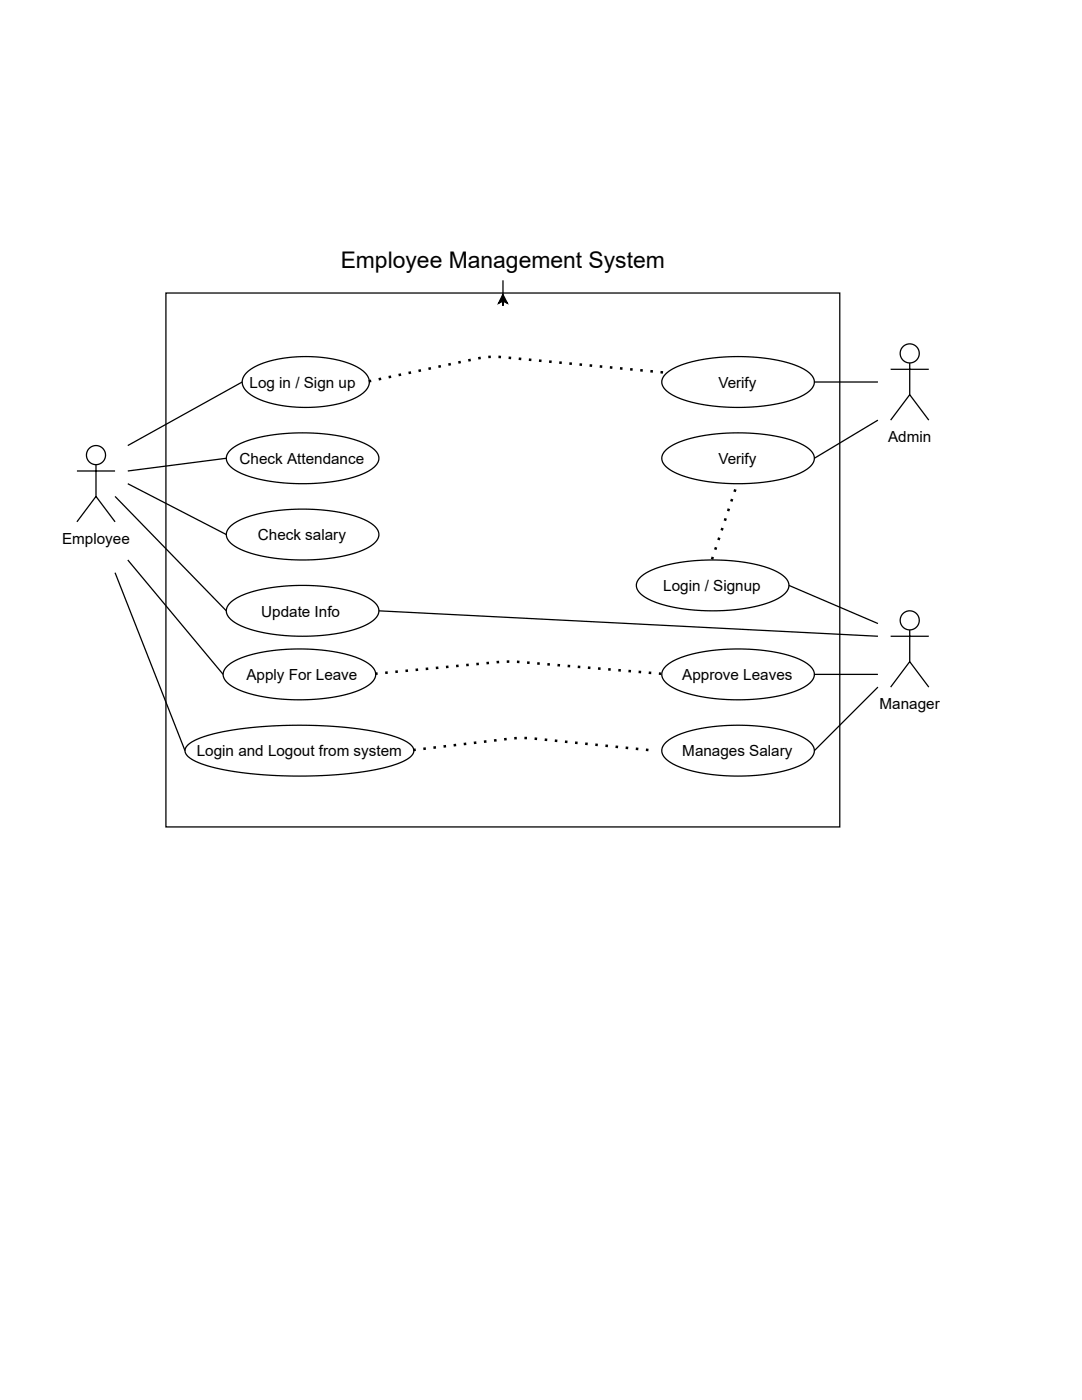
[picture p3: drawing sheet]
<svg xmlns="http://www.w3.org/2000/svg" width="216mm" height="279mm" viewBox="0 0 216 279" stroke-linecap="round" stroke-linejoin="round" font-family="sans-serif">
<path d="M33.1 58.5h134.5v106.5h-134.5z" fill="none" stroke="#000" stroke-width=".25"/>
<path d="M37.5 148.7a18.6 18.6 0 0 1 8.5-2.9l6.7-.8 7.5-.3 7.4 .4 6.6 .8a17.8 17.8 0 0 1 7.8 2.8 1.52 1.52 0 0 1-.4 2.6 26.1 26.1 0 0 1-10.3 2.9l-6.2 .5-7.1 .2-6.6-.4-6.1-.8a17.8 17.8 0 0 1-7.8-2.7 1.41 1.41 0 0 1 0-2.3z" fill="#fff"/>
<path d="M37.5 148.7a18.6 18.6 0 0 1 8.5-2.9l6.7-.8 7.5-.3 7.4 .4 6.6 .8a17.8 17.8 0 0 1 7.8 2.8 1.52 1.52 0 0 1-.4 2.6 26.1 26.1 0 0 1-10.3 2.9l-6.2 .5-7.1 .2-6.6-.4-6.1-.8a17.8 17.8 0 0 1-7.8-2.7 1.41 1.41 0 0 1 0-2.3z" fill="none" stroke="#000" stroke-width=".25"/>
<path d="M132.9 148.2a16.9 16.9 0 0 1 8.5-3.1l3.6-.3h3.8l3.6 .2 3.3 .6a11.5 11.5 0 0 1 6.4 3.1 2.21 2.21 0 0 1-1 3.2 23.5 23.5 0 0 1-11.2 2.9h-6l-5.1-.8a11.5 11.5 0 0 1-6.4-3 1.99 1.99 0 0 1 .5-2.8z" fill="#fff"/>
<path d="M132.9 148.2a16.9 16.9 0 0 1 8.5-3.1l3.6-.3h3.8l3.6 .2 3.3 .6a11.5 11.5 0 0 1 6.4 3.1 2.21 2.21 0 0 1-1 3.2 23.5 23.5 0 0 1-11.2 2.9h-6l-5.1-.8a11.5 11.5 0 0 1-6.4-3 1.99 1.99 0 0 1 .5-2.8z" fill="none" stroke="#000" stroke-width=".25"/>
<path d="M132.9 133a16.9 16.9 0 0 1 8.5-3.1l3.6-.3 3.8-.1 3.6 .3 3.3 .6a11.5 11.5 0 0 1 6.4 3 2.21 2.21 0 0 1-1 3.3 23.5 23.5 0 0 1-11.2 2.9l-6-.1-5.1-.7a11.5 11.5 0 0 1-6.4-3.1 1.99 1.99 0 0 1 .5-2.7z" fill="#fff"/>
<path d="M132.9 133a16.9 16.9 0 0 1 8.5-3.1l3.6-.3 3.8-.1 3.6 .3 3.3 .6a11.5 11.5 0 0 1 6.4 3 2.21 2.21 0 0 1-1 3.3 23.5 23.5 0 0 1-11.2 2.9l-6-.1-5.1-.7a11.5 11.5 0 0 1-6.4-3.1 1.99 1.99 0 0 1 .5-2.7z" fill="none" stroke="#000" stroke-width=".25"/>
<path d="M127.8 115.2a16.9 16.9 0 0 1 8.6-3.1l3.6-.3h3.7l3.6 .3 3.4 .5a11.5 11.5 0 0 1 6.3 3.1 2.21 2.21 0 0 1-.9 3.2 23.5 23.5 0 0 1-11.3 2.9h-5.9l-5.2-.8a11.5 11.5 0 0 1-6.3-3 1.99 1.99 0 0 1 .4-2.8z" fill="#fff"/>
<path d="M127.8 115.2a16.9 16.9 0 0 1 8.6-3.1l3.6-.3h3.7l3.6 .3 3.4 .5a11.5 11.5 0 0 1 6.3 3.1 2.21 2.21 0 0 1-.9 3.2 23.5 23.5 0 0 1-11.3 2.9h-5.9l-5.2-.8a11.5 11.5 0 0 1-6.3-3 1.99 1.99 0 0 1 .4-2.8z" fill="none" stroke="#000" stroke-width=".25"/>
<path d="M132.9 89.8a16.9 16.9 0 0 1 8.5-3l3.6-.4h3.8l3.6 .3 3.3 .5a11.5 11.5 0 0 1 6.4 3.1 2.21 2.21 0 0 1-1 3.3 23.5 23.5 0 0 1-11.2 2.9l-6-.1-5.1-.7a11.5 11.5 0 0 1-6.4-3.1 1.99 1.99 0 0 1 .5-2.8z" fill="#fff"/>
<path d="M132.9 89.8a16.9 16.9 0 0 1 8.5-3l3.6-.4h3.8l3.6 .3 3.3 .5a11.5 11.5 0 0 1 6.4 3.1 2.21 2.21 0 0 1-1 3.3 23.5 23.5 0 0 1-11.2 2.9l-6-.1-5.1-.7a11.5 11.5 0 0 1-6.4-3.1 1.99 1.99 0 0 1 .5-2.8z" fill="none" stroke="#000" stroke-width=".25"/>
<path d="M132.9 74.6a16.9 16.9 0 0 1 8.5-3.1l3.6-.3h3.8l3.6 .3 3.3 .5a11.5 11.5 0 0 1 6.4 3.1 2.21 2.21 0 0 1-1 3.2 23.5 23.5 0 0 1-11.2 2.9h-6l-5.1-.7a11.5 11.5 0 0 1-6.4-3.1 1.99 1.99 0 0 1 .5-2.8z" fill="#fff"/>
<path d="M132.9 74.6a16.9 16.9 0 0 1 8.5-3.1l3.6-.3h3.8l3.6 .3 3.3 .5a11.5 11.5 0 0 1 6.4 3.1 2.21 2.21 0 0 1-1 3.2 23.5 23.5 0 0 1-11.2 2.9h-6l-5.1-.7a11.5 11.5 0 0 1-6.4-3.1 1.99 1.99 0 0 1 .5-2.8z" fill="none" stroke="#000" stroke-width=".25"/>
<path d="M45.3 133a16.9 16.9 0 0 1 8.6-3.1l3.6-.3 3.7-.1 3.7 .3 3.3 .6a11.5 11.5 0 0 1 6.4 3 2.21 2.21 0 0 1-1 3.3 23.5 23.5 0 0 1-11.3 2.9l-5.9-.1-5.1-.7a11.5 11.5 0 0 1-6.4-3.1 1.99 1.99 0 0 1 .4-2.7z" fill="#fff"/>
<path d="M45.3 133a16.9 16.9 0 0 1 8.6-3.1l3.6-.3 3.7-.1 3.7 .3 3.3 .6a11.5 11.5 0 0 1 6.4 3 2.21 2.21 0 0 1-1 3.3 23.5 23.5 0 0 1-11.3 2.9l-5.9-.1-5.1-.7a11.5 11.5 0 0 1-6.4-3.1 1.99 1.99 0 0 1 .4-2.7z" fill="none" stroke="#000" stroke-width=".25"/>
<path d="M46 120.3a16.9 16.9 0 0 1 8.6-3.1l3.5-.3h3.8l3.6 .2 3.3 .6a11.5 11.5 0 0 1 6.4 3.1 2.21 2.21 0 0 1-1 3.2 23.5 23.5 0 0 1-11.2 2.9h-6l-5.1-.8a11.5 11.5 0 0 1-6.3-3 1.99 1.99 0 0 1 .4-2.8z" fill="#fff"/>
<path d="M46 120.3a16.9 16.9 0 0 1 8.6-3.1l3.5-.3h3.8l3.6 .2 3.3 .6a11.5 11.5 0 0 1 6.4 3.1 2.21 2.21 0 0 1-1 3.2 23.5 23.5 0 0 1-11.2 2.9h-6l-5.1-.8a11.5 11.5 0 0 1-6.3-3 1.99 1.99 0 0 1 .4-2.8z" fill="none" stroke="#000" stroke-width=".25"/>
<path d="M46 105.1a16.9 16.9 0 0 1 8.6-3.1l3.5-.3 3.8-.1 3.6 .3 3.3 .6a11.5 11.5 0 0 1 6.4 3 2.21 2.21 0 0 1-1 3.3 23.5 23.5 0 0 1-11.2 2.9l-6-.1-5.1-.7a11.5 11.5 0 0 1-6.3-3.1 1.99 1.99 0 0 1 .4-2.7z" fill="#fff"/>
<path d="M46 105.1a16.9 16.9 0 0 1 8.6-3.1l3.5-.3 3.8-.1 3.6 .3 3.3 .6a11.5 11.5 0 0 1 6.4 3 2.21 2.21 0 0 1-1 3.3 23.5 23.5 0 0 1-11.2 2.9l-6-.1-5.1-.7a11.5 11.5 0 0 1-6.3-3.1 1.99 1.99 0 0 1 .4-2.7z" fill="none" stroke="#000" stroke-width=".25"/>
<path d="M46 89.8a16.9 16.9 0 0 1 8.6-3l3.5-.4h3.8l3.6 .3 3.3 .5a11.5 11.5 0 0 1 6.4 3.1 2.21 2.21 0 0 1-1 3.3 23.5 23.5 0 0 1-11.2 2.9l-6-.1-5.1-.7a11.5 11.5 0 0 1-6.3-3.1 1.99 1.99 0 0 1 .4-2.8z" fill="#fff"/>
<path d="M46 89.8a16.9 16.9 0 0 1 8.6-3l3.5-.4h3.8l3.6 .3 3.3 .5a11.5 11.5 0 0 1 6.4 3.1 2.21 2.21 0 0 1-1 3.3 23.5 23.5 0 0 1-11.2 2.9l-6-.1-5.1-.7a11.5 11.5 0 0 1-6.3-3.1 1.99 1.99 0 0 1 .4-2.8z" fill="none" stroke="#000" stroke-width=".25"/>
<path d="M49.3 74.3a15.9 15.9 0 0 1 8.6-3l4.4-.1 4.4 .5a10.9 10.9 0 0 1 6.6 3.2 2.56 2.56 0 0 1-1.1 3.7 20.4 20.4 0 0 1-10.9 2.7l-3.1-.1-2.9-.4a10.9 10.9 0 0 1-6.5-3.2 2.37 2.37 0 0 1 .5-3.3z" fill="#fff"/>
<path d="M49.3 74.3a15.9 15.9 0 0 1 8.6-3l4.4-.1 4.4 .5a10.9 10.9 0 0 1 6.6 3.2 2.56 2.56 0 0 1-1.1 3.7 20.4 20.4 0 0 1-10.9 2.7l-3.1-.1-2.9-.4a10.9 10.9 0 0 1-6.5-3.2 2.37 2.37 0 0 1 .5-3.3z" fill="none" stroke="#000" stroke-width=".25"/>
<circle cx="19.2" cy="90.8" r="1.9" fill="#fff"/>
<g fill="none" stroke="#000" stroke-width=".25">
<path d="M15.3 94h7.7M19.2 92.7v6.4M19.2 99.1l-3.9 5M19.2 99.1l3.8 5"/>
<circle cx="19.2" cy="90.8" r="1.9"/>
</g>
<circle cx="181.5" cy="70.5" r="1.9" fill="#fff"/>
<g fill="none" stroke="#000" stroke-width=".25">
<path d="M177.7 73.7h7.6M181.5 72.4v6.4M181.5 78.8l-3.8 5M181.5 78.8l3.8 5"/>
<circle cx="181.5" cy="70.5" r="1.9"/>
</g>
<circle cx="181.5" cy="123.8" r="1.9" fill="#fff"/>
<g fill="none" stroke="#000" stroke-width=".25">
<path d="M100.3 58.8l.9 1.7-.8-.4-.9 .4zM100.4 55.9v5.1v-.9M48.3 76.2l-22.8 12.7M162.5 76.2h12.7M23 99.1l22.2 22.8M25.5 96.5l19.7 10.2M45.2 91.5l-19.7 2.5M175.2 83.8l-12.7 7.7M23 114.3l13.9 35.5M25.5 111.8l19 22.8M157.4 116.8l17.8 7.6M75.6 121.9l99.6 5.1"/>
<path d="M162.5 134.6h12.7M175.2 137.1l-12.7 12.7M177.7 127h7.6M181.5 125.7v6.4M181.5 132.1l-3.8 5M181.5 132.1l3.8 5"/>
<circle cx="181.5" cy="123.8" r="1.9"/>
</g>
<g fill="#000">
<path d="M100.3 58.8l.9 1.7-.8-.4-.9 .4z"/>
<path d="M73.5 75.9l.5-.1 .1 .5-.5 .1zM75.5 75.4l.5-.1 .1 .5-.5 .1zM77.5 75l.5-.1 .1 .5-.5 .1zM79.5 74.6l.5-.1 .1 .5-.5 .1zM81.5 74.2l.5-.1 .1 .5-.5 .1zM83.5 73.8l.4-.1 .2 .5-.5 .1zM85.4 73.4l.5-.2 .1 .5-.5 .1zM87.4 72.9l.5-.1 .1 .5-.5 .1zM89.4 72.5l.5-.1 .1 .5-.5 .1zM91.4 72.1l.5-.1 .1 .5-.5 .1zM93.4 71.7l.5-.1 .1 .5-.5 .1zM95.4 71.3l.5-.1 .1 .5-.5 .1zM97.4 71h.5v.5h-.4zM99.5 71h.5l-.1 .5h-.5zM101.5 71.1l.5 .1v.5l-.5-.1zM103.5 71.3l.5 .1v.5l-.5-.1zM105.6 71.5l.5 .1-.1 .5-.5-.1zM107.6 71.7l.5 .1-.1 .5-.5-.1zM109.6 71.9l.5 .1-.1 .5-.5-.1zM111.6 72.1l.5 .1v.5l-.5-.1zM113.6 72.3h.5v.5h-.5zM115.7 72.5h.5l-.1 .5h-.5zM117.7 72.7h.5l-.1 .5h-.5zM119.7 72.9h.5v.5h-.6zM121.7 73.1h.5v.5h-.5zM123.7 73.3h.5v.5h-.5zM125.8 73.4l.5 .1-.1 .5h-.5zM127.8 73.6l.5 .1-.1 .5-.5-.1zM129.8 73.8l.5 .1v.5l-.6-.1zM131.8 74l.5 .1v.5l-.5-.1z"/>
<path d="M142 111.1l.5 .1-.2 .5-.5-.2zM142.6 109.1l.5 .2-.1 .5-.5-.2zM143.3 107.2l.5 .2-.2 .5-.5-.2zM143.9 105.3l.5 .2-.2 .4-.4-.1zM144.6 103.4l.4 .1-.1 .5-.5-.2zM145.2 101.4l.5 .2-.2 .5-.5-.2zM145.8 99.5l.5 .2-.1 .5-.5-.2zM146.5 97.6l.5 .1-.2 .5-.5-.1z"/>
<path d="M74.8 134.2h.5l.1 .5h-.5zM76.8 134h.5l.1 .5h-.5zM78.9 133.8h.5v.5h-.5zM80.9 133.6h.5v.5h-.5zM82.9 133.4h.5l.1 .5h-.6zM84.9 133.2h.5l.1 .5-.5 .1zM86.9 133.1l.5-.1 .1 .5-.5 .1zM89 132.9l.5-.1v.5l-.5 .1zM91 132.7l.5-.1v.5l-.5 .1zM93 132.5l.5-.1 .1 .5-.5 .1zM95 132.3l.5-.1 .1 .5-.5 .1zM97 132.1l.5-.1 .1 .6h-.5zM99.1 131.9h.5v.5h-.5zM101.1 131.8h.5v.5h-.5zM103.2 131.8l.5 .1-.1 .5-.5-.1zM105.2 132h.5v.5h-.5zM107.2 132.1l.5 .1v.5h-.5zM109.2 132.3l.5 .1v.5l-.5-.1zM111.3 132.5h.5l-.1 .5h-.5zM113.3 132.7h.5l-.1 .5h-.5zM115.3 132.8l.5 .1v.5l-.5-.1zM117.3 133h.5v.5h-.5zM119.4 133.2h.5l-.1 .5h-.5zM121.4 133.3l.5 .1-.1 .5-.5-.1zM123.4 133.5h.5v.5h-.5zM125.4 133.7h.5v.5h-.5zM127.4 133.8l.5 .1v.5l-.5-.1zM129.5 134h.5l-.1 .6-.5-.1zM131.5 134.2h.4v.5h-.5z"/>
<path d="M82.4 149.4h.5l.1 .5h-.5zM84.4 149.2l.5-.1 .1 .5-.5 .1zM86.5 149l.5-.1v.5l-.5 .1zM88.5 148.7h.5v.5h-.5zM90.5 148.5l.5-.1v.5l-.5 .1zM92.5 148.2h.5l.1 .5-.5 .1zM94.5 148h.5l.1 .5h-.5zM96.5 147.8l.5-.1 .1 .5-.5 .1zM98.5 147.5h.6v.5h-.5zM100.6 147.3l.5-.1v.5l-.5 .1zM102.6 147.1h.5v.5h-.5zM104.6 147h.6l-.1 .6-.5-.1zM106.7 147.2h.5l-.1 .5h-.5zM108.7 147.4h.5v.5h-.5zM110.7 147.6h.5v.5h-.5zM112.8 147.8h.5l-.1 .5h-.5zM114.8 148h.5l-.1 .5h-.5zM116.8 148.2h.5l-.1 .5h-.5zM118.8 148.4h.5v.5h-.5zM120.8 148.6h.5v.5h-.5zM122.9 148.8h.5l-.1 .5h-.5zM124.9 149h.5l-.1 .5h-.5zM126.9 149.2h.5l-.1 .5h-.5zM128.9 149.4h.5v.5h-.5z"/>
</g>
<text font-size="4.6" x="68" y="53.5">Employee Management System</text>
<g font-size="3">
<text x="49.8" y="77.4">Log in / Sign up</text>
<text x="143.3" y="77.4">Verify</text>
<text x="177.2" y="88.3">Admin</text>
<text x="47.8" y="92.6">Check Attendance</text>
<text x="143.3" y="92.6">Verify</text>
<text x="51.5" y="107.8">Check salary</text>
<text x="12.4" y="108.6">Employee</text>
<text x="132.3" y="118">Login / Signup</text>
<text x="52.1" y="123">Update Info</text>
<text x="49.2" y="135.7">Apply For Leave</text>
<text x="136.1" y="135.7">Approve Leaves</text>
<text x="175.5" y="141.6">Manager</text>
<text x="39.3" y="151">Login and Logout from system</text>
<text x="136.1" y="151">Manages Salary</text>
</g>
</svg>
